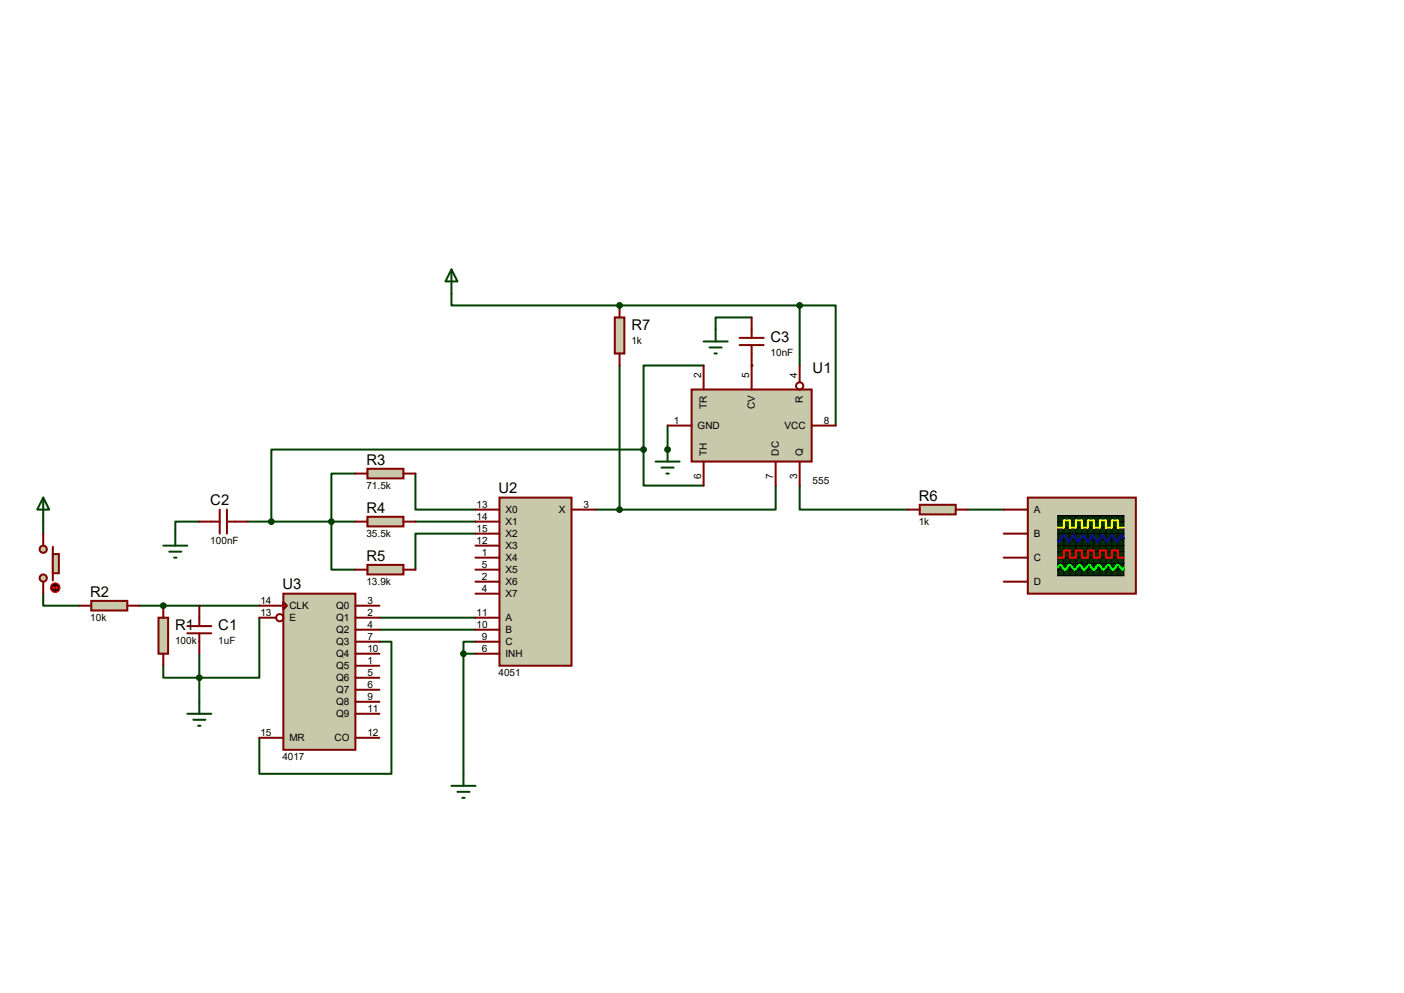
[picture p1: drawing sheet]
<svg xmlns="http://www.w3.org/2000/svg" width="297mm" height="210mm" viewBox="0 0 297 210" stroke-linecap="round" stroke-linejoin="round" font-family="sans-serif">
<path d="M34.5 128.1h20.4M42.2 138.3v10.1M54.9 130.6v12.7h-20.4v-2.5M80.3 135.7h2.5v28h-27.9v-7.7M80.3 130.6h20.3M80.3 133.2h20.3" fill="none" stroke="#004000" stroke-width=".42"/>
<circle cx="34.5" cy="128.1" r=".21" fill="#004000"/>
<path d="M148.8 77.3h-12.7v17.8M136.1 95.1h-78.7v15.2M136.1 95.1v7.6h12.7M9.1 110.3v2.6M42.2 110.3h-5.1v2.6M52.3 110.3h22.9M75.2 100.2h-5.1v20.3h5.1M87.9 100.2v7.6h12.7M87.9 110.3h12.7M100.6 112.9h-12.7v7.6M9.1 125.6v2.5h7.7M29.5 128.1h5" fill="none" stroke="#004000" stroke-width=".42"/>
<circle cx="159" cy="77.3" r=".21" fill="#004000"/>
<path d="M159 67.1h-7.6v2.6M141.2 90v5.1" fill="none" stroke="#004000" stroke-width=".42"/>
<circle cx="141.2" cy="95.1" r=".21" fill="#004000"/>
<path d="M131.1 77.3v30.5M131.1 64.6h38.1M169.2 64.6h7.6v25.4M169.2 64.6v12.7M126 107.8h5.1M164.1 102.7v5.1h-33M169.2 102.7v5.1h22.8" fill="none" stroke="#004000" stroke-width=".42"/>
<circle cx="131.1" cy="64.6" r=".21" fill="#004000"/>
<path d="M95.5 62.1v2.5h35.6M204.7 107.8h7.6M98 138.3h2.6M98 138.3v25.4M100.6 135.7h-2.6v2.6" fill="none" stroke="#004000" stroke-width=".42"/>
<path d="M105.7 105.2h15.2v35.6h-15.2z" fill="#c8c8aa" stroke="#800000" stroke-width=".42"/>
<g fill="none" stroke="#800000" stroke-width=".42">
<path d="M100.6 107.8h5.1M100.6 110.3h5.1M100.6 112.9h5.1M100.6 115.4h5.1M100.6 117.9h5.1M120.9 107.8h5.1M100.6 120.5h5.1M100.6 123h5.1M100.6 125.6h5.1M100.6 130.6h5.1M100.6 133.2h5.1M100.6 135.7h5.1"/>
<path d="M100.6 138.3h5.1"/>
</g>
<path d="M59.9 125.6h15.3v33h-15.3z" fill="#c8c8aa" stroke="#800000" stroke-width=".42"/>
<g fill="none" stroke="#800000" stroke-width=".42">
<path d="M39.6 133.9h5.1M39.6 132.4h5.1M42.2 128.1v4.3M42.2 133.9v4.4M54.9 128.1h5M54.9 130.6h3.5M59.9 127.3l.8 .8-.8 .8zM75.2 128.1h5.1M75.2 130.6h5.1M75.2 133.2h5.1M75.2 135.7h5.1M75.2 138.3h5.1"/>
<path d="M54.9 156h5M75.2 156h5.1M75.2 140.8h5.1M75.2 143.3h5.1M75.2 145.9h5.1M75.2 148.4h5.1M75.2 151h5.1"/>
<circle cx="59.2" cy="130.6" r=".76"/>
</g>
<path d="M33.5 130.6h2.1v7.7h-2.1z" fill="#c8c8aa" stroke="#800000" stroke-width=".42"/>
<path d="M34.5 128.1v2.5M34.5 138.3v2.5" fill="none" stroke="#800000" stroke-width=".42"/>
<circle cx="42.2" cy="143.3" r=".51" fill="#004000" stroke="#004000" stroke-width=".42"/>
<path d="M39.6 151h5.1M40.9 152.2h2.5M41.9 153.5h.5M42.2 148.4v2.6" fill="none" stroke="#004000" stroke-width=".42"/>
<path d="M19.3 127.1h7.6v2h-7.6z" fill="#c8c8aa" stroke="#800000" stroke-width=".42"/>
<path d="M16.8 128.1h2.5M26.9 128.1h2.6" fill="none" stroke="#800000" stroke-width=".42"/>
<circle cx="34.5" cy="128.1" r=".51" fill="#004000" stroke="#004000" stroke-width=".42"/>
<g fill="#c8c8aa" stroke="#800000" stroke-width=".42">
<circle cx="9.1" cy="122.3" r=".76"/>
<circle cx="9.1" cy="116.2" r=".76"/>
</g>
<path d="M11.2 115.7v7.1" fill="none" stroke="#800000" stroke-width=".42"/>
<path d="M11.2 117.2h1.2v4h-1.2z" fill="#c8c8aa" stroke="#800000" stroke-width=".42"/>
<path d="M9.1 112.9v2.5M9.1 123v2.6" fill="none" stroke="#800000" stroke-width=".42"/>
<circle cx="11.7" cy="124.3" r="1.02" fill="#400000" stroke="#f00" stroke-width=".21"/>
<path d="M11.2 124.3h1M11.2 124.3l.2 .2M11.4 124l-.2 .3M11.9 124l.3 .3M12.2 124.3l-.3 .2" fill="none" stroke="#f00" stroke-width=".21"/>
<path d="M9.1 105.2l1.3 2.6h-2.5zM9.1 105.2v5.1" fill="none" stroke="#004000" stroke-width=".42"/>
<path d="M77.7 99.1h7.6v2.1h-7.6z" fill="#c8c8aa" stroke="#800000" stroke-width=".42"/>
<path d="M75.2 100.2h2.5M85.3 100.2h2.6" fill="none" stroke="#800000" stroke-width=".42"/>
<path d="M77.7 119.5h7.6v2h-7.6z" fill="#c8c8aa" stroke="#800000" stroke-width=".42"/>
<path d="M75.2 120.5h2.5M85.3 120.5h2.6" fill="none" stroke="#800000" stroke-width=".42"/>
<path d="M77.7 109.3h7.6v2h-7.6z" fill="#c8c8aa" stroke="#800000" stroke-width=".42"/>
<path d="M156.5 73h5M156.5 71.5h5M159 67.1v4.4M159 73v4.3M42.2 110.3h4.3M46.5 107.8v5.1M48 110.3h4.3M48 107.8v5.1M75.2 110.3h2.5M85.3 110.3h2.6" fill="none" stroke="#800000" stroke-width=".42"/>
<g fill="#004000" stroke="#004000" stroke-width=".42">
<circle cx="70.1" cy="110.3" r=".51"/>
<circle cx="57.4" cy="110.3" r=".51"/>
<circle cx="136.1" cy="95.1" r=".51"/>
</g>
<path d="M34.5 115.4h5.1M35.8 116.7h2.6M36.8 117.9h.5M37.1 112.9v2.5" fill="none" stroke="#004000" stroke-width=".42"/>
<path d="M146.3 82.4h25.4v15.2h-25.4z" fill="#c8c8aa" stroke="#800000" stroke-width=".42"/>
<g fill="none" stroke="#800000" stroke-width=".42">
<path d="M148.8 77.3v5.1M159 77.3v5.1M169.2 77.3v3.6M141.2 90h5.1M148.8 97.6v5.1M164.1 97.6v5.1M169.2 97.6v5.1M171.7 90h5.1"/>
<circle cx="169.2" cy="81.6" r=".76"/>
</g>
<path d="M148.8 72.2h5.1M150.1 73.5h2.6M151.1 74.8h.5M151.4 69.7v2.5M138.7 97.6h5.1M140 98.9h2.5M141.2 95.1v2.5M141 100.2h.5" fill="none" stroke="#004000" stroke-width=".42"/>
<circle cx="141.2" cy="95.1" r=".51" fill="#004000" stroke="#004000" stroke-width=".42"/>
<path d="M194.6 106.8h7.6v2h-7.6z" fill="#c8c8aa" stroke="#800000" stroke-width=".42"/>
<path d="M192 107.8h2.6M202.2 107.8h2.5" fill="none" stroke="#800000" stroke-width=".42"/>
<path d="M130 67.1h2.1v7.7h-2.1z" fill="#c8c8aa" stroke="#800000" stroke-width=".42"/>
<path d="M131.1 64.6v2.5M131.1 74.8v2.5" fill="none" stroke="#800000" stroke-width=".42"/>
<g fill="#004000" stroke="#004000" stroke-width=".42">
<circle cx="131.1" cy="107.8" r=".51"/>
<circle cx="169.2" cy="64.6" r=".51"/>
<circle cx="131.1" cy="64.6" r=".51"/>
<circle cx="98" cy="138.3" r=".51"/>
</g>
<path d="M95.5 57l1.3 2.5h-2.6zM95.5 57v5.1M95.5 166.2h5.1M96.8 167.5h2.5M97.8 168.7h.5M98 163.7v2.5" fill="none" stroke="#004000" stroke-width=".42"/>
<path d="M217.4 105.2h22.9v20.4h-22.9z" fill="#c8c8aa" stroke="#800000" stroke-width=".42"/>
<path d="M223.8 109.1h13.9v12.7h-13.9z" fill="#003000" stroke="#000" stroke-width=".25"/>
<g fill="none" stroke="#000" stroke-width=".21">
<path d="M223.8 112.9h14M223.8 110.3h14M223.8 111.6h14M223.8 114.1h14M223.8 116.7h14M223.8 117.9h14M223.8 119.2h14M223.8 115.4h14M225 109.1l.1 12.7M226.3 109.1l.1 12.7M227.6 109.1v12.7M228.9 109.1v12.7"/>
<path d="M230.1 109.1l.1 12.7M231.4 109.1v12.7M232.7 109.1v12.7M233.9 109.1l.1 12.7M235.2 109.1v12.7M236.5 109.1v12.7M223.8 120.5h14"/>
</g>
<path d="M223.8 111.6h1.2v-1.5h1.3v1.5h1.3v-1.5h1.3v1.5h1.2v-1.5h1.3v1.5h1.3v-1.5h1.2v1.5h1.3v-1.5h1.3v1.5h1.2" fill="none" stroke="#ff0" stroke-width=".42"/>
<path d="M223.8 117.9h1.2v-1.5h1.3v1.5h1.3v-1.5h1.3v1.5h1.2v-1.5h1.3v1.5h1.3v-1.5h1.2v1.5h1.3v-1.5h1.3v1.5h1.2" fill="none" stroke="#f00" stroke-width=".42"/>
<path d="M237.7 113.9l-.5-.8-1 1.5-1-1.5-1 1.5-1-1.5-1 1.5-1.1-1.5-1 1.5-1-1.5-1 1.5-1-1.5-1 1.5-1.1-1.5-1 1.5-.2-.2" fill="none" stroke="#00f" stroke-width=".42"/>
<path d="M223.8 120l.5-.5 1 1 1-1 1 1 1-1 1.1 1 1-1 1 1 1-1 1 1 1-1 1.1 1 1-1 1 1 .2-.5" fill="none" stroke="#0f0" stroke-width=".42"/>
<path d="M212.3 107.8h5.1M212.3 112.9h5.1M212.3 117.9h5.1M212.3 123h5.1" fill="none" stroke="#800000" stroke-width=".42"/>
<g font-size="3.1">
<text x="133.6" y="69.8">R7</text>
<text x="163" y="72.3">C3</text>
<text x="171.9" y="79">U1</text>
<text x="77.5" y="98.3">R3</text>
<text x="44.5" y="106.9">C2</text>
<text x="105.5" y="104.4">U2</text>
<text x="194.4" y="105.9">R6</text>
<text x="77.5" y="108.4">R4</text>
<text x="77.5" y="118.6">R5</text>
<text x="59.7" y="124.7">U3</text>
<text x="19.1" y="126.2">R2</text>
<text x="37" y="133.3">R1</text>
<text x="46.2" y="133.3">C1</text>
</g>
<g font-size="2.1">
<text x="133.6" y="72.7">1k</text>
<text x="163" y="75.2">10nF</text>
<text x="148.3" y="79.8" transform="rotate(-90 148.3 79.8)">2</text>
<text x="158.5" y="79.8" transform="rotate(-90 158.5 79.8)">5</text>
<text x="168.7" y="79.8" transform="rotate(-90 168.7 79.8)">4</text>
<text x="142.6" y="89.6">1</text>
<text x="149.5" y="86.4" transform="rotate(-90 149.5 86.4)">TR</text>
<text x="159.7" y="86.6" transform="rotate(-90 159.7 86.6)">CV</text>
<text x="169.8" y="85.2" transform="rotate(-90 169.8 85.2)">R</text>
<text x="174.2" y="89.6">8</text>
<text x="147.6" y="90.8">GND</text>
<text x="166" y="90.8">VCC</text>
<text x="148.3" y="101.3" transform="rotate(-90 148.3 101.3)">6</text>
<text x="149.5" y="96.4" transform="rotate(-90 149.5 96.4)">TH</text>
<text x="163.6" y="101.3" transform="rotate(-90 163.6 101.3)">7</text>
<text x="164.8" y="96.4" transform="rotate(-90 164.8 96.4)">DC</text>
<text x="168.7" y="101.3" transform="rotate(-90 168.7 101.3)">3</text>
<text x="169.8" y="96.4" transform="rotate(-90 169.8 96.4)">Q</text>
<text x="77.5" y="103.3">71.5k</text>
<text x="100.8" y="107.4">13</text>
<text x="123.4" y="107.4">3</text>
<text x="171.9" y="102.3">555</text>
<text x="77.5" y="113.5">35.5k</text>
<text x="100.8" y="109.9">14</text>
<text x="100.8" y="112.5">15</text>
<text x="106.9" y="108.5">X0</text>
<text x="106.9" y="111.1">X1</text>
<text x="106.9" y="113.6">X2</text>
<text x="118.2" y="108.5">X</text>
<text x="194.4" y="111">1k</text>
<text x="218.7" y="108.5">A</text>
<text x="218.7" y="113.6">B</text>
<text x="44.5" y="115">100nF</text>
<text x="100.8" y="115">12</text>
<text x="101.9" y="117.6">1</text>
<text x="106.9" y="116.2">X3</text>
<text x="106.9" y="118.7">X4</text>
<text x="218.7" y="118.7">C</text>
<text x="77.5" y="123.7">13.9k</text>
<text x="101.9" y="120.1">5</text>
<text x="101.9" y="122.6">2</text>
<text x="101.9" y="125.2">4</text>
<text x="106.9" y="121.2">X5</text>
<text x="106.9" y="123.8">X6</text>
<text x="218.7" y="123.8">D</text>
<text x="19.1" y="131.3">10k</text>
<text x="55.1" y="127.7">14</text>
<text x="55.1" y="130.3">13</text>
<text x="61.2" y="128.9">CLK</text>
<text x="61.2" y="131.4">E</text>
<text x="71.1" y="128.9">Q0</text>
<text x="71.1" y="131.4">Q1</text>
<text x="77.7" y="127.7">3</text>
<text x="77.7" y="130.3">2</text>
<text x="100.8" y="130.3">11</text>
<text x="106.9" y="126.3">X7</text>
<text x="106.9" y="131.4">A</text>
<text x="37" y="136.2">100k</text>
<text x="46.2" y="136.2">1uF</text>
<text x="71.1" y="133.9">Q2</text>
<text x="71.1" y="136.5">Q3</text>
<text x="77.7" y="132.8">4</text>
<text x="77.7" y="135.3">7</text>
<text x="77.7" y="137.9">10</text>
<text x="100.8" y="132.8">10</text>
<text x="101.9" y="135.3">9</text>
<text x="101.9" y="137.9">6</text>
<text x="106.9" y="133.9">B</text>
<text x="106.9" y="136.5">C</text>
<text x="71.1" y="139">Q4</text>
<text x="71.1" y="141.6">Q5</text>
<text x="77.7" y="140.4">1</text>
<text x="77.7" y="143">5</text>
<text x="105.5" y="143">4051</text>
<text x="106.9" y="139">INH</text>
<text x="71.1" y="144.1">Q6</text>
<text x="71.1" y="146.6">Q7</text>
<text x="71.1" y="149.2">Q8</text>
<text x="77.7" y="145.5">6</text>
<text x="77.7" y="148">9</text>
<text x="55.1" y="155.7">15</text>
<text x="71.1" y="151.7">Q9</text>
<text x="77.7" y="155.7">12</text>
<text x="77.7" y="150.6">11</text>
<text x="59.7" y="160.7">4017</text>
<text x="61.2" y="156.8">MR</text>
<text x="70.8" y="156.8">CO</text>
</g>
</svg>
